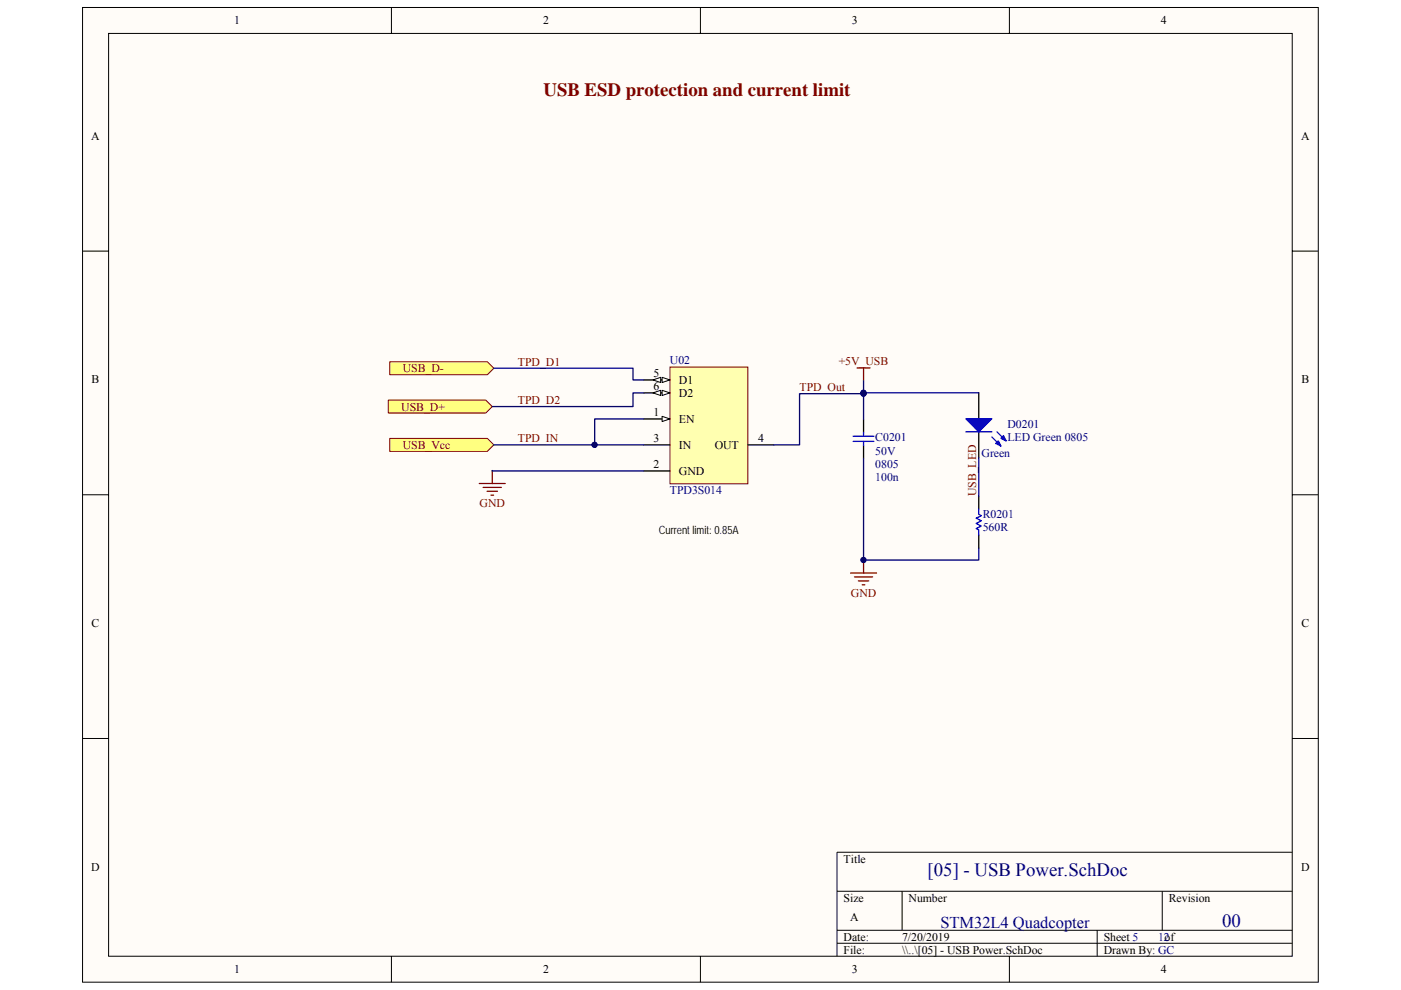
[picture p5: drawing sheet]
<svg xmlns="http://www.w3.org/2000/svg" width="297mm" height="210mm" viewBox="0 0 297 210" stroke-linecap="round" stroke-linejoin="round" font-family="sans-serif">
<path d="M17.5 1.6h262v206.7h-262z" fill="#fffcf8"/>
<path d="M17.5 1.6h262v206.7h-262z" fill="none" stroke="#000" stroke-width=".21"/>
<path d="M23 7.1h251v195.7h-251z" fill="#fffcf8"/>
<g fill="none" stroke="#000" stroke-width=".21">
<path d="M23 7.1h251v195.7h-251zM83 1.6v5.5M148.5 1.6v5.5M214 1.6v5.5M17.5 53.3h5.5M274 53.3h5.5M17.5 104.9h5.5M274 104.9h5.5M17.5 156.6h5.5M274 156.6h5.5M177.5 189h96.5M177.5 197.3h96.5"/>
<path d="M191.3 189v8.3M232.6 197.3v5.5M246.4 189v8.3M274 180.8h-96.5v22M83 202.8v5.5M148.5 202.8v5.5M177.5 200.1h96.5M214 202.8v5.5"/>
</g>
<path d="M142.1 77.9h16.5v24.7h-16.5z" fill="#ffffb0"/>
<path d="M142 77.9h16.6v24.7h-16.6z" fill="none" stroke="#800000" stroke-width=".21"/>
<path d="M136.5 83.3h5.5M158.6 94.4h5.5" fill="none" stroke="#000" stroke-width=".28"/>
<path d="M140.4 82.8l1.6 .5-1.6 .6z" fill="#fffcf8"/>
<path d="M140.4 82.8l1.6 .5-1.6 .6z" fill="none" stroke="#000" stroke-width=".21"/>
<path d="M138.4 83.3l1.7-.5v1.1z" fill="#fffcf8"/>
<path d="M138.4 83.3l1.7-.5v1.1z" fill="none" stroke="#000" stroke-width=".21"/>
<path d="M136.5 99.9h5.5M136.5 80.6h5.5" fill="none" stroke="#000" stroke-width=".28"/>
<path d="M140.4 80l1.6 .6-1.6 .5z" fill="#fffcf8"/>
<path d="M140.4 80l1.6 .6-1.6 .5z" fill="none" stroke="#000" stroke-width=".21"/>
<path d="M138.4 80.6l1.7-.6v1.1z" fill="#fffcf8"/>
<path d="M138.4 80.6l1.7-.6v1.1z" fill="none" stroke="#000" stroke-width=".21"/>
<path d="M136.5 88.9h5.5" fill="none" stroke="#000" stroke-width=".28"/>
<path d="M140.4 88.3l1.6 .6-1.6 .5z" fill="#fffcf8"/>
<path d="M140.4 88.3l1.6 .6-1.6 .5z" fill="none" stroke="#000" stroke-width=".21"/>
<path d="M136.5 94.4h5.5" fill="none" stroke="#000" stroke-width=".28"/>
<g fill="#ffff80" stroke="#800000" stroke-width=".21">
<path d="M82.6 93h20.7l1.4 1.4-1.4 1.3h-20.7z" fill-rule="evenodd"/>
<path d="M82.6 76.7h20.7l1.4 1.4-1.4 1.4h-20.7z" fill-rule="evenodd"/>
<path d="M82.3 84.9h20.7l1.4 1.3-1.4 1.4h-20.7z" fill-rule="evenodd"/>
</g>
<path d="M181.7 78h2.8M183.1 78v2.8M104.4 99.8v2.8M101.6 102.6h5.5M102.4 103.4h3.9M103.3 104.2h2.2M104.1 105h.5M183.1 118.8v2.7M180.3 121.5h5.5M181.2 122.4h3.8M182 123.2h2.2M182.8 124h.6" fill="none" stroke="#800000" stroke-width=".28"/>
<circle cx="183.1" cy="118.8" r=".54" fill="#000080" stroke="#000080" stroke-width=".21"/>
<path d="M207.5 83.3v5.5M207.5 91.6v5.5" fill="none" stroke="#000" stroke-width=".28"/>
<path d="M204.8 88.8h5.5l-2.8 2.8z" fill="#00f"/>
<path d="M204.8 88.8h5.5l-2.8 2.8zM210.3 92.7l1.9 1.9M211.4 91.6l1.9 1.9" fill="none" stroke="#00f" stroke-width=".28"/>
<path d="M211.1 94.1l.6-.6 .5 1.1z" fill="#00f"/>
<path d="M211.1 94.1l.6-.6 .5 1.1z" fill="none" stroke="#00f" stroke-width=".28"/>
<path d="M212.8 92.4l.5 1.1-1.1-.5z" fill="#00f"/>
<path d="M180.9 93.6h4.4M180.9 92.5h4.4M183.1 91.7v.8M183.1 93.6v.8M204.8 91.6h5.5M212.8 92.4l.5 1.1-1.1-.5zM207.5 108v1.1l.6 .3-1.1 .5 1.1 .6-1.1 .5 1.1 .6-1.1 .5 .5 .3v1.1" fill="none" stroke="#00f" stroke-width=".28"/>
<path d="M183.1 88.9v2.8M183.1 94.4v2.8M207.5 105.2v2.8M207.5 113.5v2.7" fill="none" stroke="#000" stroke-width=".28"/>
<path d="M104.7 78.1h29.5v2.5h2.3M104.4 99.8l32.1 .1M104.7 94.4h31.8M136.5 88.9h-10.4v5.5M136.5 83.3h-2.3v2.9h-29.8M183.1 97.2v21.6h24.4v-2.6M183.1 83.5h-13.6v10.9h-5.4M183.1 80.8v2.5M183.1 83.5v5.4M207.5 97.1v8.1M207.5 83.3h-24.4v.2" fill="none" stroke="#000080" stroke-width=".28"/>
<g fill="#000080" stroke="#000080" stroke-width=".21">
<circle cx="126.1" cy="94.3" r=".54"/>
<circle cx="183.1" cy="83.5" r=".54"/>
<circle cx="183.1" cy="83.3" r=".54"/>
<circle cx="183.1" cy="118.8" r=".54"/>
</g>
<text font-size="4" fill="#800000" x="115.2" y="20.3">USB ESD protection and current limit</text>
<g font-size="4" fill="#000080">
<text x="196.7" y="185.8">[05] - USB Power.SchDoc</text>
<text x="259.1" y="196.6">00</text>
</g>
<text font-size="3.5" fill="#000080" x="199.4" y="196.7">STM32L4 Quadcopter</text>
<g font-size="2.5">
<text x="49.6" y="5.2">1</text>
<text x="115.1" y="5.2">2</text>
<text x="180.6" y="5.2">3</text>
<text x="246.1" y="5.2">4</text>
<text x="19.4" y="29.6">A</text>
<text x="275.9" y="29.6">A</text>
<text x="19.4" y="81.3">B</text>
<text x="138.6" y="82.8">6</text>
<text x="138.6" y="80.1">5</text>
<text x="144" y="81.4">D1</text>
<text x="275.9" y="81.3">B</text>
<text x="138.6" y="88.3">1</text>
<text x="144" y="84.2">D2</text>
<text x="144" y="89.7">EN</text>
<text x="138.6" y="93.8">3</text>
<text x="144" y="95.2">IN</text>
<text x="151.5" y="95.2">OUT</text>
<text x="160.8" y="93.8">4</text>
<text x="138.6" y="99.4">2</text>
<text x="144" y="100.7">GND</text>
<text x="19.4" y="133">C</text>
<text x="275.9" y="133">C</text>
<text x="19.4" y="184.7">D</text>
<text x="178.9" y="183">Title</text>
<text x="275.9" y="184.7">D</text>
<text x="178.9" y="191.3">Size</text>
<text x="192.6" y="191.3">Number</text>
<text x="247.8" y="191.3">Revision</text>
<text x="180.2" y="195.4">A</text>
<text x="178.9" y="199.5">Date:</text>
<text x="178.9" y="202.3">File:</text>
<text x="191.2" y="202.3">\\..\[05] - USB Power.SchDoc</text>
<text x="191.3" y="199.5">7/20/2019</text>
<text x="234" y="202.3">Drawn By: GC</text>
<text x="234" y="199.5">Sheet 5</text>
<text x="246.9" y="199.5">of</text>
<text x="49.6" y="206.4">1</text>
<text x="115.1" y="206.4">2</text>
<text x="180.6" y="206.4">3</text>
<text x="246.1" y="206.4">4</text>
</g>
<g font-size="2.5" fill="#800000">
<text x="109.8" y="77.6">TPD_D1</text>
<text x="177.8" y="77.5">+5V_USB</text>
<text x="85.4" y="78.9">USB_D-</text>
<text x="169.5" y="83">TPD_Out</text>
<text x="85.1" y="87.1">USB_D+</text>
<text x="109.8" y="85.7">TPD_D2</text>
<text x="85.4" y="95.2">USB_Vcc</text>
<text x="109.8" y="93.8">TPD_IN</text>
<text x="101.7" y="107.5">GND</text>
<text x="207" y="105.2" transform="rotate(-90 207 105.2)">USB_LED</text>
<text x="180.4" y="126.5">GND</text>
</g>
<g font-size="2.5" fill="#000080">
<text x="142" y="77.3">U02</text>
<text x="185.6" y="93.6">C0201</text>
<text x="213.6" y="90.8">D0201</text>
<text x="213.6" y="93.5">LED Green 0805</text>
<text x="185.6" y="96.4">50V</text>
<text x="185.6" y="99.2">0805</text>
<text x="185.6" y="101.9">100n</text>
<text x="208.1" y="97">Green</text>
<text x="142" y="104.9">TPD3S014</text>
<text x="208.4" y="112.7">560R</text>
<text x="208.4" y="109.9">R0201</text>
<text x="245.5" y="199.7">12</text>
</g>
<text font-size="2.4" x="139.7" y="113.2">Current limit: 0.85A</text>
</svg>
